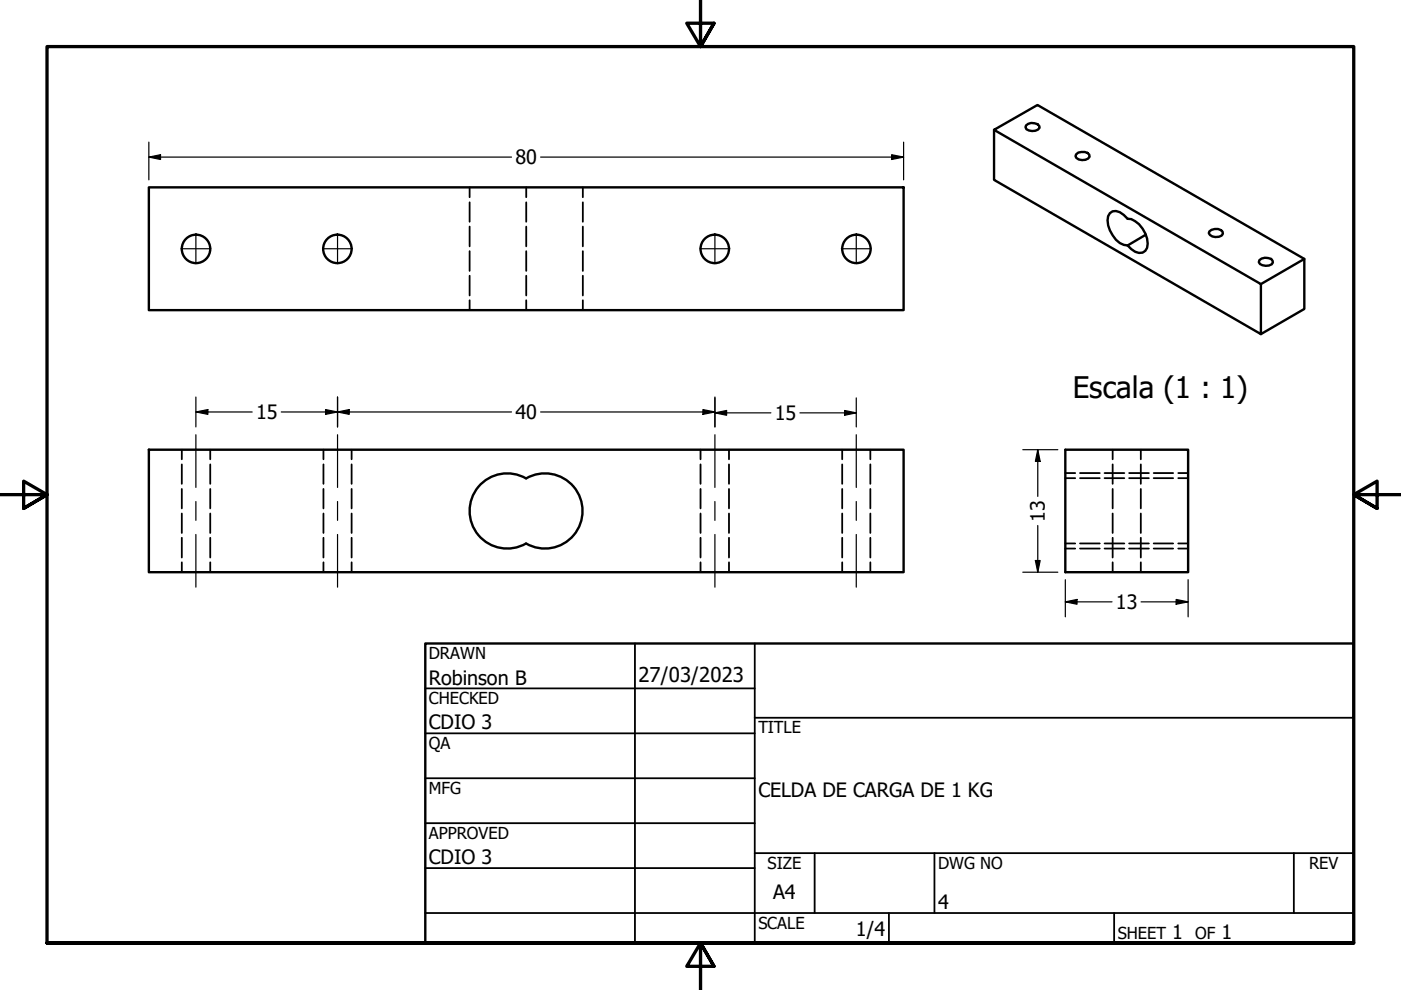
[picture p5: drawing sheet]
<svg xmlns="http://www.w3.org/2000/svg" width="297mm" height="210mm" viewBox="0 0 297 210" stroke-linecap="round" stroke-linejoin="round" font-family="sans-serif">
<!-- layer: Hidden (ANSI) -->
<g fill="none" stroke="#000" stroke-width=".38">
<path d="M99.6 39.7v2.1M111.6 39.7v2.1M123.6 39.7v2.1M99.6 42.9v4.1M99.6 48v4.2M99.6 53.2v4.2M99.6 58.5v4.1M111.6 42.9v4.1M111.6 48v4.2M111.6 53.2v4.2M111.6 58.5v4.1M123.6 42.9v4.1"/>
<path d="M123.6 48v4.2M123.6 53.2v4.2M123.6 58.5v4.1M99.6 63.7v2.1M111.6 63.7v2.1M123.6 63.7v2.1M38.5 95.3v2.1M38.5 98.5v4.1M44.6 95.3v2.1M44.6 98.5v4.1M68.6 95.3v2.1M68.6 98.5v4.1"/>
<path d="M74.5 95.3v2.1M74.5 98.5v4.1M148.5 95.3v2.1M148.5 98.5v4.1M154.6 95.3v2.1M154.6 98.5v4.1M178.6 95.3v2.1M178.6 98.5v4.1M184.5 95.3v2.1M184.5 98.5v4.1M235.9 95.3v2.1M235.9 98.5v4.1"/>
<path d="M241.9 95.3v2.1M241.9 98.5v4.1M38.5 103.7v4.1M38.5 108.9v4.1M38.5 114v4.2M38.5 119.2v2.1M44.6 103.7v4.1M44.6 108.9v4.1M44.6 114v4.2M44.6 119.2v2.1M68.6 103.7v4.1M68.6 108.9v4.1"/>
<path d="M68.6 114v4.2M68.6 119.2v2.1M74.5 103.7v4.1M74.5 108.9v4.1M74.5 114v4.2M74.5 119.2v2.1M148.5 103.7v4.1M148.5 108.9v4.1M148.5 114v4.2M148.5 119.2v2.1M154.6 103.7v4.1M154.6 108.9v4.1"/>
<path d="M154.6 114v4.2M154.6 119.2v2.1M178.6 103.7v4.1M178.6 108.9v4.1M178.6 114v4.2M178.6 119.2v2.1M184.5 103.7v4.1M184.5 108.9v4.1M184.5 114v4.2M184.5 119.2v2.1M225.9 115.2h2.1M225.9 101.4h2.1"/>
<path d="M225.9 100.3h2.1M225.9 116.3h2.1M229 115.2h4.2M229 101.4h4.2M229 100.3h4.2M229 116.3h4.2M234.2 115.2h4.2M234.2 101.4h4.2M234.2 100.3h4.2M234.2 116.3h4.2M235.9 103.7v4.1M235.9 108.9v4.1"/>
<path d="M235.9 114v4.2M235.9 119.2v2.1M239.4 115.2h4.2M239.4 101.4h4.2M239.4 100.3h4.2M239.4 116.3h4.2M241.9 103.7v4.1M241.9 108.9v4.1M241.9 114v4.2M241.9 119.2v2.1M244.6 115.2h4.1M244.6 101.4h4.1"/>
<path d="M244.6 100.3h4.1M244.6 116.3h4.1M249.8 115.2h2.1M249.8 101.4h2.1M249.8 100.3h2.1M249.8 116.3h2.1"/>
</g>
<!-- layer: Visible (ANSI) -->
<g fill="none" stroke="#000" stroke-width=".51">
<path d="M31.6 39.7h160v26.1h-160zM210.8 27.5v10.6l56.5 32.7v-10.6l-56.5-32.7 9.2-5.2 56.5 32.6v10.6l-9.2 5.3M217.6 26.6a1.96 1.96 0 0 1 2.7 .1l.1 .4a1.99 1.99 0 0 1-2.8 .3l-.2-.4zM228.2 32.7a2.02 2.02 0 0 1 2.7 .1l.1 .4a1.84 1.84 0 0 1-3-.1zM235.3 45.2a2.05 2.05 0 0 1 3 .4l.8 .8a4.5 4.5 0 0 1 3.7 3.1 3.5 3.5 0 0 1 0 3.7 2.13 2.13 0 0 1-3-.4l-.7-.8a3.8 3.8 0 0 1-3.2-2.1 5 5 0 0 1-1-4.1zM243 49.8l-3.9 2.2M256.4 49.1a2.05 2.05 0 0 1 2.8 0l.1 .5a1.84 1.84 0 0 1-3-.2zM267 55.2a1.98 1.98 0 0 1 2.8 .1l.1 .4a1.89 1.89 0 0 1-3-.1zM276.5 54.9l-9.2 5.3M31.6 95.3h160v26h-160zM225.9 95.3h26v26h-26zM111.5 101.4a8 8 0 0 0-11.9 6.9 8 8 0 0 0 11.9 6.9"/>
<path d="M111.6 101.4a8 8 0 0 1 11.9 6.9 8 8 0 0 1-11.9 6.9"/>
<circle cx="41.6" cy="52.8" r="3"/>
<circle cx="71.5" cy="52.8" r="3"/>
<circle cx="151.5" cy="52.8" r="3"/>
<circle cx="181.6" cy="52.8" r="3"/>
</g>
<!-- layer: Border (ANSI) -->
<path d="M148.5 -.1v10l-2.9-5h5.8l-2.9 5 2.9-5M0 104.9h10l-5-2.9v5.8l5-2.9-5 2.9M297 104.9h-10l5-2.9v5.8l-5-2.9 5 2.9M10 199.9v-190h277v190h-277h277M151.4 204.9l-2.9-5 2.9 5h-5.8l2.9-5v10" fill="none" stroke="#000" stroke-width=".7"/>
<!-- layer: Title (ANSI) -->
<g fill="none" stroke="#000" stroke-width=".38">
<path d="M134.6 136.4v63.5M160 136.4v63.5M90.2 146h69.8M90.2 155.5h69.8M160 152.2h127M90.2 165h69.8M90.2 174.5h69.8M90.2 193.6h196.8M90.2 184.1h69.8M160 180.9h127M172.7 180.9v12.7M188.5 193.6v6.3"/>
<path d="M198.1 180.9v12.7M236.2 193.6v6.3M274.3 180.9v12.7"/>
</g>
<path d="M90.2 136.4h196.8v63.5h-196.8z" fill="none" stroke="#000" stroke-width=".51"/>
<!-- layer: Centerline (ANSI) -->
<path d="M41.5 92.2v11.1M71.6 92.2v11.1M151.6 92.2v11.1M181.5 92.2v11.1M41.5 106.3v4M41.5 113.3v11.2M71.6 106.3v4M71.6 113.3v11.2M151.6 106.3v4M151.6 113.3v11.2M181.5 106.3v4M181.5 113.3v11.2" fill="none" stroke="#000" stroke-width=".25"/>
<!-- layer: Center Mark (ANSI) -->
<path d="M38.4 52.7h6.3M41.5 49.6v6.3M68.4 52.7h6.3M71.6 49.6v6.3M148.4 52.7h6.3M151.6 49.6v6.3M178.4 52.7h6.3M181.5 49.6v6.3" fill="none" stroke="#000" stroke-width=".25"/>
<!-- layer: Dimension (ANSI) -->
<g fill="none" stroke="#000" stroke-width=".25">
<path d="M31.6 33.3l2.4-.5v1zM31.6 33.3h76.9M31.6 30.1v8M114.6 33.3h77M189 32.8l2.6 .5-2.6 .5zM191.6 30.1v8M41.5 87.3l2.6-.5v1.1zM41.5 87.3h12M41.5 84.2v6.3M59.6 87.3h48.9M69 86.8l2.6 .5-2.6 .6zM71.6 87.3l2.4-.5v1.1z"/>
<path d="M71.6 84.2v6.3M114.6 87.3h37M149 86.8l2.6 .5-2.6 .6zM151.6 87.5l2.5-.5v1zM151.6 84.2v6.3M151.6 87.5h11.8M169.6 87.5h11.9M179.1 87l2.4 .5-2.4 .5zM181.5 84.4v6.1M216.9 95.3h7.4M220 95.3l.5 2.5h-1zM220 95.3v10"/>
<path d="M219.5 118.8h1l-.5 2.5zM220 111.4v9.9M216.9 121.3h7.4M225.9 127.6l2.4-.5v1zM225.9 127.6h9.9M225.9 122.9v7.9M241.9 127.6h10M249.4 127.1l2.5 .5-2.5 .5zM251.9 122.9v7.9"/>
</g>
<g fill="#000">
<path d="M31.6 33.3l2.4-.5v1z" fill-rule="evenodd"/>
<path d="M189 32.8l2.6 .5-2.6 .5z" fill-rule="evenodd"/>
<path d="M41.5 87.3l2.6-.5v1.1z" fill-rule="evenodd"/>
<path d="M69 86.8l2.6 .5-2.6 .6z" fill-rule="evenodd"/>
<path d="M71.6 87.3l2.4-.5v1.1z" fill-rule="evenodd"/>
<path d="M149 86.8l2.6 .5-2.6 .6z" fill-rule="evenodd"/>
<path d="M151.6 87.5l2.5-.5v1z" fill-rule="evenodd"/>
<path d="M179.1 87l2.4 .5-2.4 .5z" fill-rule="evenodd"/>
<path d="M220 95.3l.5 2.5h-1z" fill-rule="evenodd"/>
<path d="M219.5 118.8h1l-.5 2.5z" fill-rule="evenodd"/>
<path d="M225.9 127.6l2.4-.5v1z" fill-rule="evenodd"/>
<path d="M249.4 127.1l2.5 .5-2.5 .5z" fill-rule="evenodd"/>
</g>
<text font-size="6.3" x="227.5" y="84.4">Escala (1 : 1)</text>
<text font-size="4.3" x="135.4" y="144.5">27/03/2023</text>
<g font-size="4.2">
<text x="109.3" y="34.8">80</text>
<text x="54.3" y="88.9">15</text>
<text x="109.3" y="88.9">40</text>
<text x="164.3" y="89.1">15</text>
<text x="221.6" y="110.6" transform="rotate(-90 221.6 110.6)">13</text>
<text x="236.6" y="129.1">13</text>
<text x="90.9" y="145.1">Robinson B</text>
<text x="90.9" y="154.7">CDIO 3</text>
<text x="160.8" y="169.1">CELDA DE CARGA DE 1 KG</text>
<text x="90.9" y="183.2">CDIO 3</text>
<text x="164" y="190.7">A4</text>
<text x="198.9" y="192.8">4</text>
<text x="181.5" y="198.5">1/4</text>
<text x="248.5" y="199.1">1</text>
<text x="259" y="199.1">1</text>
</g>
<g font-size="3.5">
<text x="90.9" y="139.7">DRAWN</text>
<text x="90.9" y="149.3">CHECKED</text>
<text x="160.8" y="155.5">TITLE</text>
<text x="90.9" y="158.8">QA</text>
<text x="90.9" y="168.3">MFG</text>
<text x="90.9" y="177.8">APPROVED</text>
<text x="162.8" y="184.2">SIZE</text>
<text x="198.9" y="184.2">DWG NO</text>
<text x="277.6" y="184.2">REV</text>
<text x="160.8" y="196.9">SCALE</text>
<text x="237" y="199.1">SHEET</text>
<text x="253.4" y="199.1">OF</text>
</g>
</svg>
